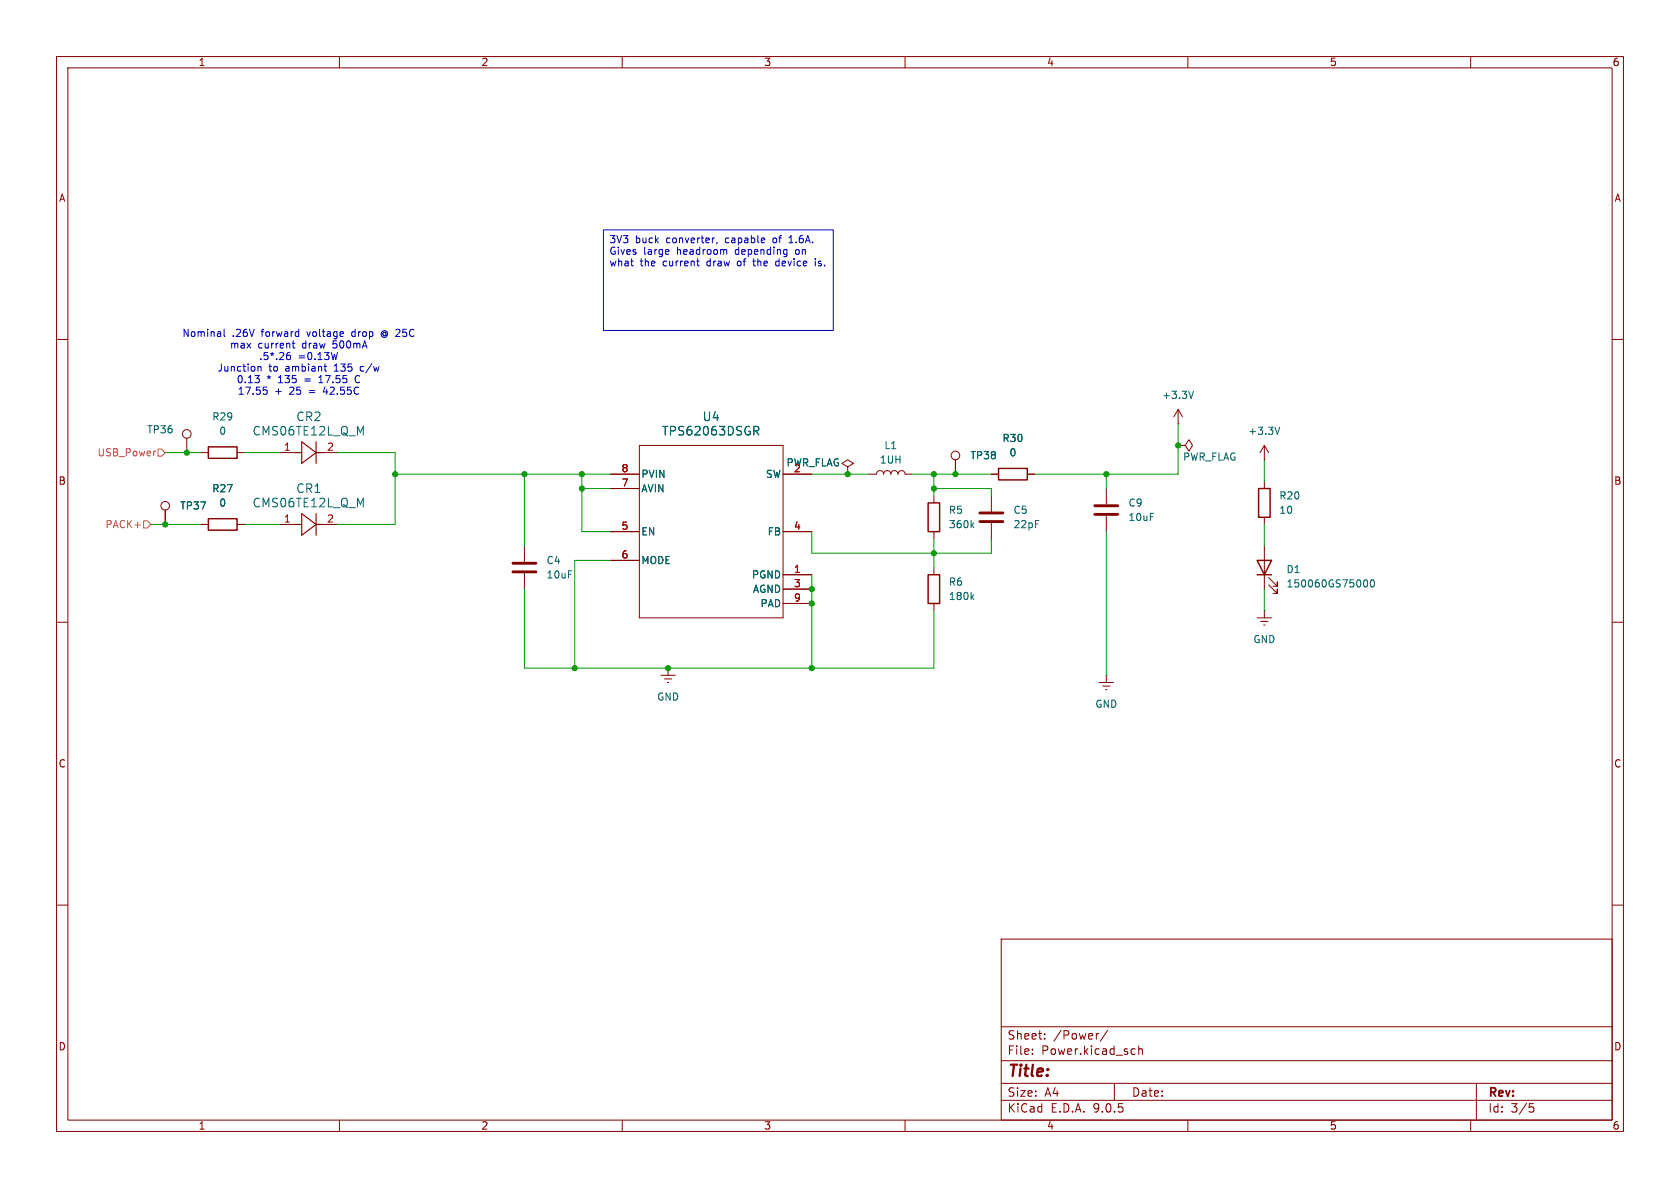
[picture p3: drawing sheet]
<svg xmlns="http://www.w3.org/2000/svg" width="297mm" height="210mm" viewBox="0 0 297 210" stroke-linecap="round" stroke-linejoin="round" font-family="sans-serif">
<g fill="none" stroke="#840000" stroke-width=".18">
<path d="M10 10h277v190h-277zM12 12h273v186h-273zM60 10v2M110 10v2M160 10v2M210 10v2M260 10v2M10 60h2M33 77.5v2.5M113 78.7h25.4v30.5h-25.4zM208.3 74.9h.1M208.3 78.7h1.2l.7-1 .6 1-.6 1.1-.7-1.1"/>
<path d="M208.3 78.7h.1M208.3 72.4l-.8 1.3M208.3 72.4l.7 1.3M208.3 72.4v2.5M223.5 78.7v2.6M223.5 78.7l-.7 1.3M223.5 78.7l.8 1.3M285 60h2M29.2 90.2v2.5M35.6 80h1.2M35.6 92.7h1.2M41.9 80h1.3"/>
<path d="M41.9 92.7h1.3M49.5 80h2.6M49.5 92.7h2.6M57.1 80h2.6M57.1 92.7h2.6M92.7 96.5v2.8M107.9 83.8h5.1M107.9 86.4h5.1M107.9 94h5.1M107.9 99.1h5.1M138.4 83.8h5.1M138.4 94h5.1"/>
<path d="M149.9 82.6l1-.7-1-.6-1.1 .6 1.1 .7v1.2M149.9 83.8h.1M153.7 83.8h1.2a.64 .64 0 0 1 .7-.6 .64 .64 0 0 1 .6 .6 .64 .64 0 0 1 .6-.6 .64 .64 0 0 1 .7 .6 .64 .64 0 0 1 .6-.6 .64 .64 0 0 1 .6 .6 .64 .64 0 0 1 .7-.6 .64 .64 0 0 1 .6 .6h1.3M165.1 87.6v1.3M165.1 94v1.3M168.9 81.3v2.5M175.3 83.8h1.2M175.3 87.6v2.8M175.3 92.5v2.8M181.6 83.8h1.3M195.6 86.4v2.8M195.6 91.2v2.8"/>
<path d="M223.5 81.3h.1M223.5 85.1v1.3M223.5 91.4v1.3M223.5 96.5v7.6M10 110h2M92.7 101.3v2.8M116.8 119.4h2.6M118.1 118.1h.1M118.1 118.1v1.3M138.4 101.6h5.1M138.4 104.1h5.1M138.4 106.7h5.1"/>
<path d="M165.1 100.3v1.3M165.1 106.7v1.3M195.6 119.4h.1M195.6 119.4v1.3M222.2 109.2h2.6M222.9 109.9h1.3M223.4 110.5h.2M223.5 108h.1M223.5 108v1.2M224.3 103.4l1.5 1.5v-.8v.8h-.8M224.3 102.1l1.5 1.5v-.7v.7h-.8M285 110h2"/>
<path d="M117.5 120h1.2M118 120.7h.2M194.3 120.7h2.5M194.9 121.3h1.3M195.5 121.9h.2M10 160h2M177 166h108v32h-108zM285 160h2M60 198v2M110 198v2M160 198v2M177 194.5h108"/>
<path d="M177 191.5h108M177 187.5h108M177 181.5h108M182.5 186.3v.1M182.5 185.5v.1M184.7 183.6v.1M184.7 182.8v.1M194.2 182.7l-.2 .1M195.8 182.1l-1.3 2M197 191.5v3M200.2 185.4l.5 .1M200.7 186.3l-.5 .1"/>
<path d="M201.3 185.5l.2-.1 .4 .1 .1 .9M201.3 184.9v1.5M210 198v2M260 198v2M261 191.5v6.5M270.4 195.1h.7M270.5 195.7h.4l.3 .3-.2 .5-.5 .1"/>
<circle cx="33" cy="76.7" r=".76"/>
<circle cx="29.2" cy="89.4" r=".76"/>
<circle cx="168.9" cy="80.5" r=".76"/>
</g>
<path d="M90.7 99.6h4M173.2 90.7h4.1M173.2 92.2h4.1M193.5 89.4h4.1M193.5 90.9h4.1M90.7 101.1h4" fill="none" stroke="#840000" stroke-width=".51"/>
<path d="M36.8 79h5.1v2h-5.1zM36.8 91.7h5.1v2h-5.1zM164.1 88.9h2v5.1h-2zM176.5 82.8h5.1v2h-5.1zM222.2 99.1h2.6l-1.3 2.5zM222.5 86.4h2v5h-2zM164.1 101.6h2v5.1h-2zM222.2 101.6h2.6" fill="none" stroke="#840000" stroke-width=".25"/>
<path d="M133.3 75.4h.6l.2 .3-.1 .4-.7 .1M133.6 76.2l.5 .7M211 69.2l-.4 1.2M226.2 75.5l-.4 1.3M171.8 92.8l.4 .5M172.2 92.4l-.5 .5M171.8 105.5l.4 .5M172.2 105.1l-.5 .5M241.2 102.6l.2-.1a.68 .68 0 0 1 .4 .6 .68 .68 0 0 1-.4 .7l-.2-.1M242.4 102.6l.2-.1a.68 .68 0 0 1 .4 .6 .68 .68 0 0 1-.4 .7 .84 .84 0 0 1-.2-1.2z" fill="none" stroke="#006464" stroke-width=".18"/>
<path d="M53.3 78.1l2.6 1.9-2.6 1.9zM55.9 78.1v3.8M52.1 80h1.2M52.1 92.7h1.2M53.3 90.8l2.6 1.9-2.6 1.9zM55.9 80h1.2M55.9 90.8v3.8M55.9 92.7h1.2" fill="none" stroke="#840000" stroke-width=".2"/>
<path d="M27.5 79.7l-.2 .1M27.9 79.4h.7l.6 .6-.6 .6h-.7zM25.4 92.1h.6l.7 .6-.7 .6h-.6z" fill="none" stroke="#ff7100" stroke-width=".18"/>
<g fill="none" stroke="#009600" stroke-width=".18">
<path d="M208.3 74.9v8.9h-25.4M26.7 92.7h8.9M29.2 80h6.4M43.2 80h6.3M43.2 92.7h6.3M59.7 80h10.1v12.7h-10.1M69.8 83.8h38.1M92.7 83.8v12.7M102.9 86.4h5M102.9 83.8v10.2h5M107.9 99.1h-6.3v19M143.5 83.8h10.2"/>
<path d="M143.5 94v3.8h31.8v-2.5M161.3 83.8h14M165.1 86.4h10.2v1.2M165.1 83.8v3.8M165.1 95.3v5M195.6 83.8v2.6M195.6 94v25.4M223.5 81.3v3.8M223.5 92.7v3.8M92.7 104.1v14h72.4v-10.1M143.5 101.6v16.5M223.5 104.1v3.9"/>
</g>
<g fill="none" stroke="#0000c2" stroke-width=".18">
<path d="M39.6 58.2v1.1l.2 .2M52.7 58.6l.1 .1M52.8 58.2v1.3M52.8 59.4l-.1 .1M67.7 58.5a.59 .59 0 0 0-.3 .6 .59 .59 0 0 0 .3 .5M106.7 40.6h40.6v17.8h-40.6zM111.5 46.2h.5M111.8 47h.2M118.2 44.2l.1 .2-.6 .1M123.2 46.2h.4M123.3 46.8l.3 .2M126.2 42.1h.1"/>
<path d="M126.8 42.9l-.1 .2M128.5 44.3v.7M133.3 45.7v1.2M137.2 46.3v.6l.4 .1M139 44.1l.1 .1M139.1 44.1v1l-.1 .2M139.1 44.9l-.1 .1M139.5 42.9h.7M139.7 41.8l-.2 .2M144.1 45.7v.2M144.1 46.2v.8M45.1 66.4h.7l-.4 .5"/>
<path d="M45.6 64.8v.8M45.6 64.9l.2-.1h.3v.8M45.7 66.9l.1 .2-.1 .5M46.6 68.4h.6M46.7 68.9h.3l.2 .3-.1 .4-.4 .1M50.8 62.8h.3l.3 .2-.1 .5h-.5M51.7 60.7h.4M51.8 60.3v1l.3 .2M56.4 67.7h.7M56.5 66.7l-.1 .1M57.3 64.8h.5M57.5 64.3v1.1l.3 .2"/>
<path d="M59.7 62.3l-.3 1.3M63 66.4l-.2 .5 .2 .7"/>
</g>
<g fill="#009600" stroke="#009600" stroke-width=".18">
<circle cx="143.5" cy="106.7" r=".46"/>
<circle cx="143.5" cy="118.1" r=".46"/>
<circle cx="101.6" cy="118.1" r=".46"/>
<circle cx="118.1" cy="118.1" r=".46"/>
<circle cx="102.9" cy="86.4" r=".46"/>
<circle cx="143.5" cy="104.1" r=".46"/>
<circle cx="102.9" cy="83.8" r=".46"/>
<circle cx="165.1" cy="83.8" r=".46"/>
<circle cx="149.9" cy="83.8" r=".46"/>
<circle cx="195.6" cy="83.8" r=".46"/>
<circle cx="165.1" cy="97.8" r=".46"/>
<circle cx="165.1" cy="86.4" r=".46"/>
<circle cx="168.9" cy="83.8" r=".46"/>
<circle cx="208.3" cy="78.7" r=".46"/>
<circle cx="92.7" cy="83.8" r=".46"/>
<circle cx="69.8" cy="83.8" r=".46"/>
<circle cx="29.2" cy="92.7" r=".46"/>
<circle cx="33" cy="80" r=".46"/>
</g>
<text font-size="2.8" fill="#840000" x="178" y="190.9">Title:</text>
<g font-size="2.1" fill="#006464">
<text x="44.6" y="77.2">CMS06TE12L_Q_M</text>
<text x="52.3" y="74.7">CR2</text>
<text x="116.9" y="77.2">TPS62063DSGR</text>
<text x="124.1" y="74.7">U4</text>
<text x="44.6" y="89.9">CMS06TE12L_Q_M</text>
<text x="52.3" y="87.4">CR1</text>
</g>
<g font-size="2.1" fill="#840000">
<text x="178" y="184">Sheet:</text>
<text x="186.2" y="184">/Power/</text>
<text x="178" y="186.7">File:</text>
<text x="184.1" y="186.7">Power.kicad_sch</text>
<text x="178" y="196.9">KiCad</text>
<text x="178" y="194.1">Size:</text>
<text x="184.7" y="194.1">A4</text>
<text x="185.7" y="196.9">E.D.A.</text>
<text x="193.3" y="196.9">9.0.5</text>
<text x="200" y="194.1">Date:</text>
<text x="263" y="194.3">Rev:</text>
<text x="263" y="196.9">Id:</text>
<text x="267.1" y="196.9">3/5</text>
</g>
<g font-size="1.8" fill="#840000">
<text x="35" y="11.9">1</text>
<text x="85" y="11.9">2</text>
<text x="135" y="11.9">3</text>
<text x="185" y="11.9">4</text>
<text x="235" y="11.9">5</text>
<text x="285" y="11.9">6</text>
<text x="10.3" y="35.9">A</text>
<text x="285.3" y="35.9">A</text>
<text x="10.3" y="85.9">B</text>
<text x="285.3" y="85.9">B</text>
<text x="10.3" y="135.9">C</text>
<text x="285.3" y="135.9">C</text>
<text x="10.3" y="185.9">D</text>
<text x="285.3" y="185.9">D</text>
<text x="35" y="199.9">1</text>
<text x="85" y="199.9">2</text>
<text x="135" y="199.9">3</text>
<text x="185" y="199.9">4</text>
<text x="235" y="199.9">5</text>
<text x="285" y="199.9">6</text>
</g>
<g font-size="1.8" fill="#0000c2">
<text x="107.6" y="43.3">3V3</text>
<text x="107.6" y="45.4">Gives</text>
<text x="107.6" y="47.4">what</text>
<text x="112.3" y="43.3">buck</text>
<text x="113.2" y="47.4">the</text>
<text x="113.8" y="45.4">large</text>
<text x="117.3" y="47.4">current</text>
<text x="117.9" y="43.3">converter,</text>
<text x="119.8" y="45.4">headroom</text>
<text x="125.2" y="47.4">draw</text>
<text x="128.5" y="43.3">capable</text>
<text x="130.3" y="45.4">depending</text>
<text x="130.8" y="47.4">of</text>
<text x="133.9" y="47.4">the</text>
<text x="137.1" y="43.3">of</text>
<text x="138" y="47.4">device</text>
<text x="140.2" y="43.3">1.6A.</text>
<text x="141.1" y="45.4">on</text>
<text x="145.2" y="47.4">is.</text>
<text x="32.1" y="59.8">Nominal</text>
<text x="41.1" y="59.8">.26V</text>
<text x="46.3" y="59.8">forward</text>
<text x="54.6" y="59.8">voltage</text>
<text x="62.6" y="59.8">drop</text>
<text x="68" y="59.8">@ 25C</text>
<text x="38.4" y="65.9">Junction</text>
<text x="40.5" y="61.8">max</text>
<text x="45.6" y="61.8">current</text>
<text x="45.7" y="63.9">.5*.26</text>
<text x="47.5" y="65.9">to</text>
<text x="50.6" y="65.9">ambiant</text>
<text x="52.7" y="63.9">=0.13W</text>
<text x="53.5" y="61.8">draw</text>
<text x="59.1" y="61.8">500mA</text>
<text x="59.4" y="65.9">135</text>
<text x="64.2" y="65.9">c/w</text>
<text x="41.8" y="67.9">0.13</text>
<text x="41.9" y="70">17.55</text>
<text x="47.2" y="67.9">*</text>
<text x="48.5" y="70">+</text>
<text x="49.3" y="67.9">135</text>
<text x="51.3" y="70">25</text>
<text x="54.1" y="67.9">=</text>
<text x="54.9" y="70">=</text>
<text x="56.8" y="67.9">17.55</text>
<text x="57.6" y="70">42.55C</text>
<text x="63.5" y="67.9">C</text>
</g>
<g font-size="1.8" fill="#006464">
<text x="205.3" y="70.7">+3.3V</text>
<text x="25.9" y="76.8">TP36</text>
<text x="37.4" y="74.5">R29</text>
<text x="38.7" y="77.1">0</text>
<text x="220.6" y="77.1">+3.3V</text>
<text x="138.9" y="82.7">PWR_FLAG</text>
<text x="155.4" y="82.1">1UH</text>
<text x="156.3" y="79.6">L1</text>
<text x="171.5" y="81.4">TP38</text>
<text x="177.1" y="78.3">R30</text>
<text x="178.4" y="80.9">0</text>
<text x="209" y="81.6">PWR_FLAG</text>
<text x="37.4" y="87.2">R27</text>
<text x="38.7" y="89.8">0</text>
<text x="113.3" y="84.7">PVIN</text>
<text x="113.3" y="87.2">AVIN</text>
<text x="135.3" y="84.7">SW</text>
<text x="199.4" y="89.8">C9</text>
<text x="226.1" y="88.5">R20</text>
<text x="31.8" y="90.3">TP37</text>
<text x="113.3" y="94.8">EN</text>
<text x="135.6" y="94.8">FB</text>
<text x="167.6" y="91">R5</text>
<text x="167.6" y="93.6">360k</text>
<text x="179.1" y="91">C5</text>
<text x="179.1" y="93.6">22pF</text>
<text x="199.4" y="92.3">10uF</text>
<text x="226.1" y="91">10</text>
<text x="96.5" y="99.9">C4</text>
<text x="113.3" y="99.9">MODE</text>
<text x="227.3" y="101.5">D1</text>
<text x="96.5" y="102.5">10uF</text>
<text x="132.8" y="102.5">PGND</text>
<text x="133" y="105">AGND</text>
<text x="134.3" y="107.5">PAD</text>
<text x="167.6" y="103.7">R6</text>
<text x="167.6" y="106.3">180k</text>
<text x="227.3" y="104.1">150060GS75000</text>
<text x="221.5" y="113.9">GND</text>
<text x="116.1" y="124.1">GND</text>
<text x="193.5" y="125.3">GND</text>
</g>
<g font-size="1.8" fill="#ff7100">
<text x="17.1" y="80.9">USB_Power</text>
<text x="18.5" y="93.6">PACK+</text>
</g>
<g font-size="1.8" fill="#a90000">
<text x="50.1" y="79.8">1</text>
<text x="57.7" y="79.8">2</text>
<text x="109.8" y="83.6">8</text>
<text x="140.3" y="83.6">2</text>
<text x="109.8" y="86.1">7</text>
<text x="50.1" y="92.5">1</text>
<text x="57.7" y="92.5">2</text>
<text x="109.8" y="93.7">5</text>
<text x="140.3" y="93.7">4</text>
<text x="109.8" y="98.8">6</text>
<text x="140.3" y="101.3">1</text>
<text x="140.3" y="103.9">3</text>
<text x="140.3" y="106.4">9</text>
</g>
</svg>
